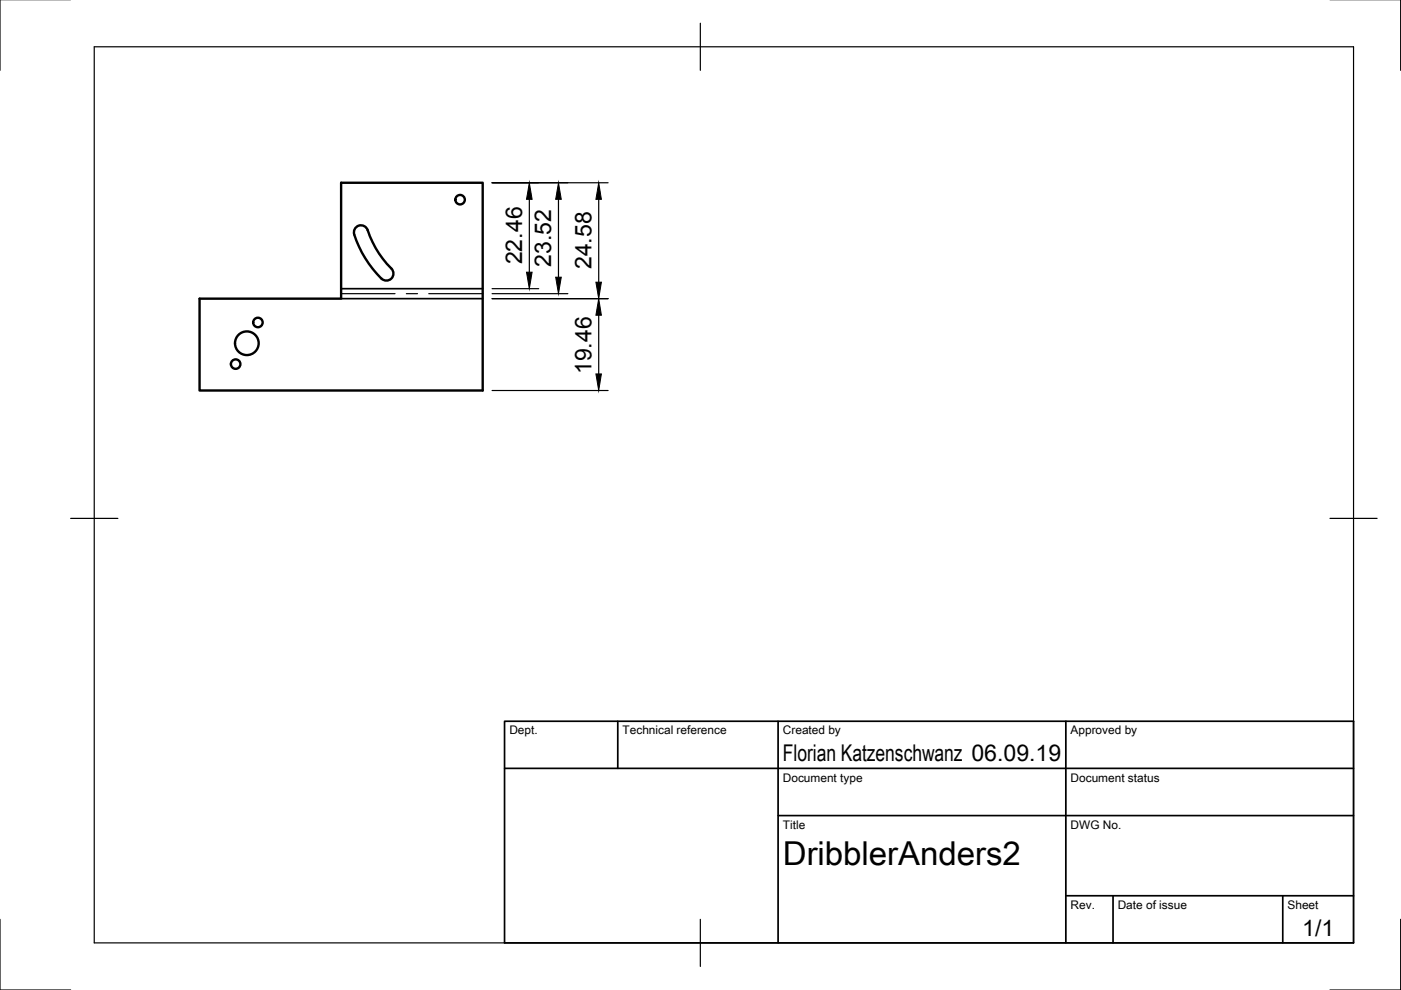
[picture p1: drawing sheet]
<svg xmlns="http://www.w3.org/2000/svg" width="297mm" height="210mm" viewBox="0 0 297 210" stroke-linecap="round" stroke-linejoin="round" font-family="sans-serif">
<!-- layer: Sichtbar -->
<g fill="none" stroke="#000" stroke-width=".51">
<path d="M83 56.9a22.1 22.1 0 0 1-5.3-8.5 1.5 1.5 0 0 0-1.9-.5 1.5 1.5 0 0 0-.7 1.8 23.8 23.8 0 0 0 5.8 9.4M83 56.9a1.49 1.49 0 0 1 0 2.2 1.49 1.49 0 0 1-2.1 0M42.3 63.3h30v-24.6h30v44.1h-60z"/>
<circle cx="97.5" cy="42.3" r="1.01"/>
<circle cx="50" cy="77.2" r="1.01"/>
<circle cx="52.3" cy="72.8" r="2.51"/>
<circle cx="54.7" cy="68.4" r="1.01"/>
</g>
<!-- layer: Sichtbar schmal -->
<path d="M72.3 63.3h30M72.3 61.2h30" fill="none" stroke="#000" stroke-width=".36"/>
<!-- layer: Mittellinien -->
<path d="M72.3 62.3h11.5M86.1 62.3h2.4M90.9 62.3h11.4" fill="none" stroke="#000" stroke-width=".25"/>
<!-- layer: Border -->
<path d="M0 -.1v15M297 -.1v15M20 9.9h267v190h-267zM148.5 4.9v10M15 109.9h10M282 109.9h10M0 194.9v15h15M148.5 194.9v10M297 194.9v15h-15" fill="none" stroke="#000" stroke-width=".25"/>
<!-- layer: TitleBlock -->
<path d="M107 152.9h180v47h-180zM131 152.9v10M165 152.9v47M226 152.9v47M107 162.9h180M165 172.9h122M226 189.9h61M236 189.9v10M272 189.9v10" fill="none" stroke="#000" stroke-width=".36"/>
<!-- layer: Dimensions -->
<path d="M104.3 38.7h24.6M112.2 42.3v15.4M118.4 42.3v16.5M126.9 42.3v17.5M104.3 61.2h9.9M104.3 62.3h16.1M104.3 63.3h24.6M126.9 66.8v12.5M104.3 82.8h24.6" fill="none" stroke="#000" stroke-width=".25"/>
<path d="M112.2 38.7l.6 3.6h-1.2zM111.6 57.7h1.2l-.6 3.5zM118.4 38.7l.6 3.6h-1.2zM117.8 58.8h1.2l-.6 3.5zM126.9 38.7l.6 3.6h-1.2zM126.3 59.8h1.2l-.6 3.5zM126.3 79.3h1.2l-.6 3.5zM126.9 63.3l.6 3.5h-1.2z" fill="#000" stroke="#000" stroke-width=".21"/>
<text font-size="7" x="166" y="183.4">DribblerAnders2</text>
<g font-size="4.9">
<text x="110.7" y="56" transform="rotate(-90 110.7 56)">22.46</text>
<text x="116.9" y="56.6" transform="rotate(-90 116.9 56.6)">23.52</text>
<text x="125.4" y="57.1" transform="rotate(-90 125.4 57.1)">24.58</text>
<text x="125.4" y="79.3" transform="rotate(-90 125.4 79.3)">19.46</text>
<text x="166" y="161.4">Florian Katzenschwanz 06.09.19</text>
<text x="276.1" y="198.5">1/1</text>
</g>
<g font-size="2.5">
<text x="108" y="155.7">Dept.</text>
<text x="132" y="155.7">Technical reference</text>
<text x="166" y="155.7">Created by</text>
<text x="227" y="155.7">Approved by</text>
<text x="166" y="165.7">Document type</text>
<text x="227" y="165.7">Document status</text>
<text x="166" y="175.7">Title</text>
<text x="227" y="175.7">DWG No.</text>
<text x="227" y="192.7">Rev.</text>
<text x="237" y="192.7">Date of issue</text>
<text x="273" y="192.7">Sheet</text>
</g>
</svg>
